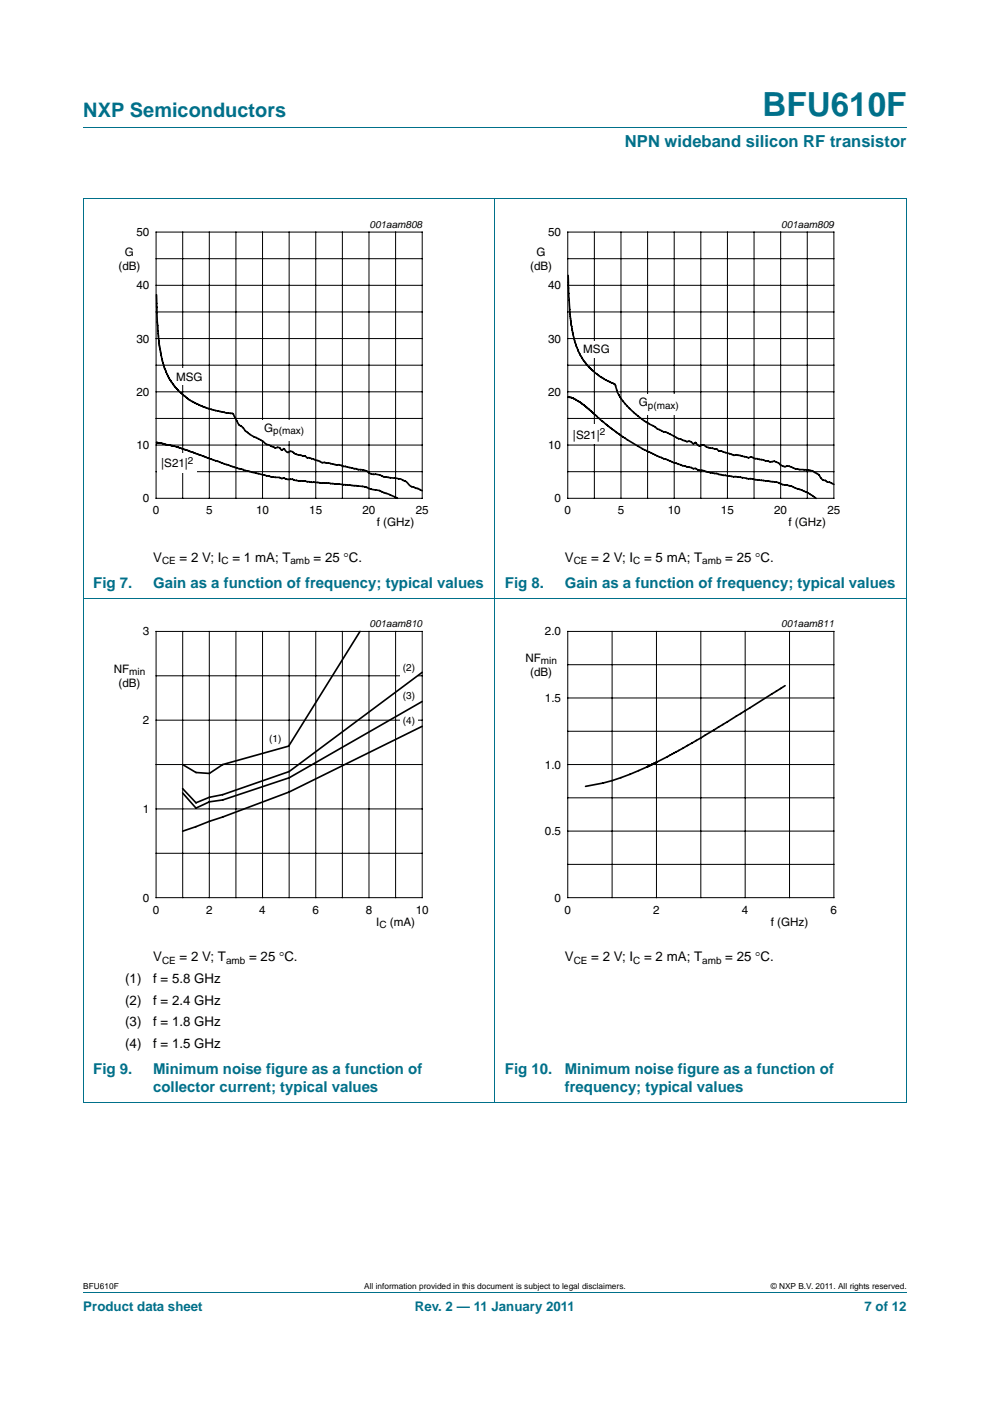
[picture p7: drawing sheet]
<svg xmlns="http://www.w3.org/2000/svg" width="210mm" height="297mm" viewBox="0 0 210 297" stroke-linecap="round" stroke-linejoin="round" font-family="sans-serif">
<path d="M17.7 27h174.6M17.6 42.1h174.7M17.7 42.2v191.5M105 42.1v191.7M192.3 42.2v191.5M17.6 126.8h174.7M17.6 233.7h174.7M17.7 273.9h174.6" fill="none" stroke="#00708a" stroke-width=".21"/>
<path d="M20.4 46.4h81.9v66.3h-81.9z" fill="none" stroke="#fff" stroke-width=".21"/>
<g fill="none" stroke="#000" stroke-width=".21">
<path d="M33.1 49.2h56.5v56.5h-56.5zM33.1 54.8h56.5M38.8 49.2v56.5M44.4 49.2v56.5M50 49.2v56.5M55.7 49.2v56.5M61.3 49.2v56.5M67 49.2v56.5M72.6 49.2v56.5M78.3 49.2v56.5M83.9 49.2v56.5M33.1 66.1h56.5"/>
<path d="M33.1 77.4h56.5M33.1 60.5h56.5M33.1 71.8h56.5M33.1 88.7h56.5M33.1 83.1h56.5M33.1 94.4h56.5M33.1 100h56.5"/>
</g>
<g fill="#fff">
<path d="M36.6 78.1h7.1v3.6h-7.1z"/>
<path d="M33.4 96h8.5v4.1h-8.5z"/>
<path d="M55.2 89h10.1v4.3h-10.1z"/>
</g>
<path d="M33.2 62.5l.1 5.4 .3 3.6 .7 4.3a13.5 13.5 0 0 0 3.5 7 13 13 0 0 0 3.5 2.6l3.1 1.3 3.4 .8 1.4 .1a3.1 3.1 0 0 1 1.1 1.7 2.53 2.53 0 0 0 1.3 1.4l.5 .7 .9 .7 2.9 1.6a1.72 1.72 0 0 0 1.3 .7l1.2 .6a.94 .94 0 0 1 1.4 .4l.4-.3 .6 .7 .3 .1a.84 .84 0 0 1 1.3 .2l1 .4 1.2 .1a1.24 1.24 0 0 0 1.1 .5l1.7 .5a2.05 2.05 0 0 0 1.6 .5l.9 .1a3.3 3.3 0 0 0 2 .3l1 .4 3 .6a4.2 4.2 0 0 1 2.8 1h.2a5.5 5.5 0 0 1 2.8 .6l2 .3a5.5 5.5 0 0 1 3.6 1.8l1.3 .4 1 .5M33.2 93.8h.1M33.3 93.8l.6 .2M33.9 94h.1M33.9 94l3.1 .6 1.8 .5 8.7 3.2 4.6 1.5 5.4 1.3 1.5 .1 .8 .3 .4-.2a3.3 3.3 0 0 0 2 .4l1.2 .3h1.3l1.4 .3 3.6 .1 7.2 .7 2 .7a6 6 0 0 1 3 .8l2.4 1.1" fill="none" stroke="#000" stroke-width=".35"/>
<path d="M107.7 46.4h81.9v66.3h-81.9z" fill="none" stroke="#fff" stroke-width=".21"/>
<g fill="none" stroke="#000" stroke-width=".21">
<path d="M120.4 49.2h56.5v56.5h-56.5zM120.4 54.8h56.5M126.1 49.2v56.5M131.7 49.2v56.5M137.4 49.2v56.5M143 49.2v56.5M148.6 49.2v56.5M154.3 49.2v56.5M159.9 49.2v56.5M165.6 49.2v56.5M171.2 49.2v56.5M120.4 66.1h56.5"/>
<path d="M120.4 77.4h56.5M120.4 60.5h56.5M120.4 71.8h56.5M120.4 88.7h56.5M120.4 83.1h56.5M120.4 94.4h56.5M120.4 100h56.5"/>
</g>
<g fill="#fff">
<path d="M123 72.3h7.1v3.6h-7.1z"/>
<path d="M120.7 90h8.5v4.1h-8.5z"/>
<path d="M134.7 83.6h10.1v4.4h-10.1z"/>
</g>
<path d="M120.5 58.4l.4 8 .2 2.4 .5 2.2a13.6 13.6 0 0 0 8.8 10.4 9.8 9.8 0 0 0 3.1 5.2l2.7 2.3 3.2 2 1.3 .6 .8 .2 2.4 1.3 1.8 .6a1.22 1.22 0 0 1 1.4 .5 .38 .38 0 0 1 .4-.3 .38 .38 0 0 1 .4 .4l.5 .4a.86 .86 0 0 1 1.4 .1l1.6 .4a1.33 1.33 0 0 1 1.2 .5h.3l2.6 .9a7.8 7.8 0 0 1 3.3 .5 1.24 1.24 0 0 1 1.4 .2l3.1 .7a1.99 1.99 0 0 1 2.3 .7 1.54 1.54 0 0 0 1.5 .2l.7 .2a7.8 7.8 0 0 0 3.9 .7l.2 .1a3.9 3.9 0 0 1 2.5 1.8l2.5 1.1M120.5 84.2l1 .2 1.8 1.1 4.2 3.7 4.2 3.1a48.3 48.3 0 0 0 15.2 7h.6a2.66 2.66 0 0 0 1.8 .5l1.4 .4 1.3 .2a11.7 11.7 0 0 0 4.1 .7l7.2 1a5.6 5.6 0 0 1 2.7 .6l1.4 .3a18 18 0 0 1 5.7 2.7" fill="none" stroke="#000" stroke-width=".35"/>
<g fill="none" stroke="#000" stroke-width=".21">
<path d="M33.1 133.9h56.5v56.4h-56.5zM38.8 133.9v56.4M44.4 133.9v56.4M50 133.9v56.4M55.7 133.9v56.4M61.3 133.9v56.4M67 133.9v56.4M72.6 133.9v56.4M78.3 133.9v56.4M83.9 133.9v56.4M33.1 143.3h56.5M33.1 152.7h56.5"/>
<path d="M33.1 162.1h56.5M33.1 171.5h56.5M33.1 180.9h56.5"/>
</g>
<path d="M20.4 131.1h81.9v66.3h-81.9z" fill="none" stroke="#fff" stroke-width=".21"/>
<g fill="#fff">
<path d="M56.5 155h3.8v3.5h-3.8z"/>
<path d="M84.9 139.9h3.7v3.6h-3.7z"/>
<path d="M84.9 145.8h3.7v3.6h-3.7z"/>
<path d="M84.9 151.2h3.7v3.5h-3.7z"/>
</g>
<path d="M76.4 133.9l-15.1 24.1M61.3 158.2l-14.1 3.9-2.8 1.9-2.8-.2-2.9-1.7M89.6 148.7l-28.3 16.2-14.1 4.7-2.8 .4-2.8 1.3-2.9-3.2M89.6 142.5l-28.3 21.1-14.1 4.9-2.8 .5-2.8 1.2-2.9-3M89.6 154l-28.3 13.9-14.1 5.3-8.5 3M166.5 145.4l-8.5 5.3a194.2 194.2 0 0 1-20.7 11.9M137.3 162.6l-1.8 .8a43.5 43.5 0 0 1-11.3 3.3M139.3 161.6l-2 1" fill="none" stroke="#000" stroke-width=".35"/>
<path d="M107.7 131.1h81.9v66.3h-81.9z" fill="none" stroke="#fff" stroke-width=".21"/>
<g fill="none" stroke="#000" stroke-width=".21">
<path d="M120.4 133.9h56.5v56.4h-56.5zM129.8 133.9v56.4M139.2 133.9v56.4M148.6 133.9v56.4M158.1 133.9v56.4M167.5 133.9v56.4M120.4 155h56.5M120.4 148h56.5M120.4 140.9h56.5M120.4 176.2h56.5M120.4 169.2h56.5M120.4 162.1h56.5"/>
<path d="M120.4 183.3h56.5"/>
</g>
<text font-size="7" fill="#00708a" x="161.7" y="24.6">BFU610F</text>
<text font-size="4.2" fill="#00708a" x="17.7" y="24.9">NXP Semiconductors</text>
<text font-size="3.5" fill="#00708a" x="132.5" y="31.1">NPN wideband silicon RF transistor</text>
<g font-size="3.2" fill="#00708a">
<text x="19.8" y="124.7">Fig 7.</text>
<text x="32.5" y="124.7">Gain as a function of frequency; typical values</text>
<text x="107.1" y="124.7">Fig 8.</text>
<text x="119.8" y="124.7">Gain as a function of frequency; typical values</text>
<text x="19.8" y="227.7">Fig 9.</text>
<text x="32.5" y="227.7">Minimum noise figure as a function of</text>
<text x="107.1" y="227.7">Fig 10.</text>
<text x="119.8" y="227.7">Minimum noise figure as a function of</text>
<text x="32.5" y="231.6">collector current; typical values</text>
<text x="119.8" y="231.6">frequency; typical values</text>
</g>
<g font-size="2.8">
<text x="32.5" y="119.2">V</text>
<text x="38.1" y="119.2">= 2 V; I</text>
<text x="49.3" y="119.2">= 1 mA; T</text>
<text x="66.5" y="119.2">= 25 °C.</text>
<text x="119.8" y="119.2">V</text>
<text x="125.4" y="119.2">= 2 V; I</text>
<text x="136.6" y="119.2">= 5 mA; T</text>
<text x="153.8" y="119.2">= 25 °C.</text>
<text x="32.5" y="203.8">V</text>
<text x="38.1" y="203.8">= 2 V; T</text>
<text x="52.9" y="203.8">= 25 °C.</text>
<text x="119.8" y="203.8">V</text>
<text x="125.4" y="203.8">= 2 V; I</text>
<text x="136.6" y="203.8">= 2 mA; T</text>
<text x="153.8" y="203.8">= 25 °C.</text>
<text x="26.6" y="208.4">(1)</text>
<text x="32.5" y="208.4">f = 5.8 GHz</text>
<text x="26.6" y="213">(2)</text>
<text x="32.5" y="213">f = 2.4 GHz</text>
<text x="26.6" y="217.6">(3)</text>
<text x="32.5" y="217.6">f = 1.8 GHz</text>
<text x="26.6" y="222.2">(4)</text>
<text x="32.5" y="222.2">f = 1.5 GHz</text>
</g>
<g font-size="2.8" fill="#00708a">
<text x="17.7" y="277.9">Product data sheet</text>
<text x="88" y="277.9">Rev. 2 — 11 January 2011</text>
<text x="183.4" y="277.9">7 of 12</text>
</g>
<g font-size="2.5">
<text x="28.9" y="50.1">50</text>
<text x="116.3" y="50.1">50</text>
<text x="25.1" y="57.2">(dB)</text>
<text x="26.5" y="54.2">G</text>
<text x="112.4" y="57.2">(dB)</text>
<text x="113.8" y="54.2">G</text>
<text x="28.9" y="61.3">40</text>
<text x="116.3" y="61.3">40</text>
<text x="28.9" y="72.6">30</text>
<text x="116.3" y="72.6">30</text>
<text x="123.7" y="74.9">MSG</text>
<text x="28.9" y="83.9">20</text>
<text x="37.3" y="80.8">MSG</text>
<text x="116.3" y="83.9">20</text>
<text x="135.5" y="86.1">G</text>
<text x="28.9" y="95.2">10</text>
<text x="56" y="91.5">G</text>
<text x="116.3" y="95.2">10</text>
<text x="121.5" y="93.1">|S21|</text>
<text x="34.2" y="99.1">|S21|</text>
<text x="30.3" y="106.5">0</text>
<text x="117.6" y="106.5">0</text>
<text x="32.4" y="109">0</text>
<text x="43.7" y="109">5</text>
<text x="54.3" y="109">10</text>
<text x="65.6" y="109">15</text>
<text x="76.9" y="109">20</text>
<text x="79.9" y="111.6">f (GHz)</text>
<text x="88.2" y="109">25</text>
<text x="119.7" y="109">0</text>
<text x="131" y="109">5</text>
<text x="141.6" y="109">10</text>
<text x="152.9" y="109">15</text>
<text x="164.2" y="109">20</text>
<text x="167.2" y="111.6">f (GHz)</text>
<text x="175.5" y="109">25</text>
<text x="30.3" y="134.7">3</text>
<text x="115.6" y="134.7">2.0</text>
<text x="24.1" y="142.6">NF</text>
<text x="111.4" y="140.3">NF</text>
<text x="112.4" y="143.3">(dB)</text>
<text x="25.1" y="145.6">(dB)</text>
<text x="115.6" y="148.8">1.5</text>
<text x="30.3" y="153.5">2</text>
<text x="115.6" y="162.9">1.0</text>
<text x="30.3" y="172.4">1</text>
<text x="115.6" y="177.1">0.5</text>
<text x="30.3" y="191.2">0</text>
<text x="117.6" y="191.2">0</text>
<text x="32.4" y="193.7">0</text>
<text x="43.7" y="193.7">2</text>
<text x="55" y="193.7">4</text>
<text x="66.3" y="193.7">6</text>
<text x="77.6" y="193.7">8</text>
<text x="79.8" y="196.2">I</text>
<text x="82.7" y="196.2">(mA)</text>
<text x="88.2" y="193.7">10</text>
<text x="119.7" y="193.7">0</text>
<text x="138.6" y="193.7">2</text>
<text x="157.4" y="193.7">4</text>
<text x="163.5" y="196.2">f (GHz)</text>
<text x="176.2" y="193.7">6</text>
</g>
<g font-size="2.1">
<text x="78.4" y="48.4">001aam808</text>
<text x="165.7" y="48.4">001aam809</text>
<text x="137.4" y="86.6">p(max)</text>
<text x="58" y="92">p(max)</text>
<text x="127.2" y="92.3">2</text>
<text x="39.9" y="98.3">2</text>
<text x="34.4" y="119.7">CE</text>
<text x="47" y="119.7">C</text>
<text x="61.6" y="119.7">amb</text>
<text x="121.7" y="119.7">CE</text>
<text x="134.3" y="119.7">C</text>
<text x="148.9" y="119.7">amb</text>
<text x="78.4" y="133">001aam810</text>
<text x="165.7" y="133">001aam811</text>
<text x="27.4" y="143.1">min</text>
<text x="85.5" y="142.2">(2)</text>
<text x="114.7" y="140.8">min</text>
<text x="85.5" y="148.1">(3)</text>
<text x="85.5" y="153.5">(4)</text>
<text x="57.1" y="157.3">(1)</text>
<text x="80.5" y="196.7">C</text>
<text x="34.4" y="204.3">CE</text>
<text x="47.9" y="204.3">amb</text>
<text x="121.7" y="204.3">CE</text>
<text x="134.3" y="204.3">C</text>
<text x="148.9" y="204.3">amb</text>
</g>
<g font-size="1.8">
<text x="17.7" y="273.3">BFU610F</text>
<text x="77.2" y="273.3">All information provided in this document is subject to legal disclaimers.</text>
<text x="163.5" y="273.3">© NXP B.V. 2011. All rights reserved.</text>
</g>
</svg>
